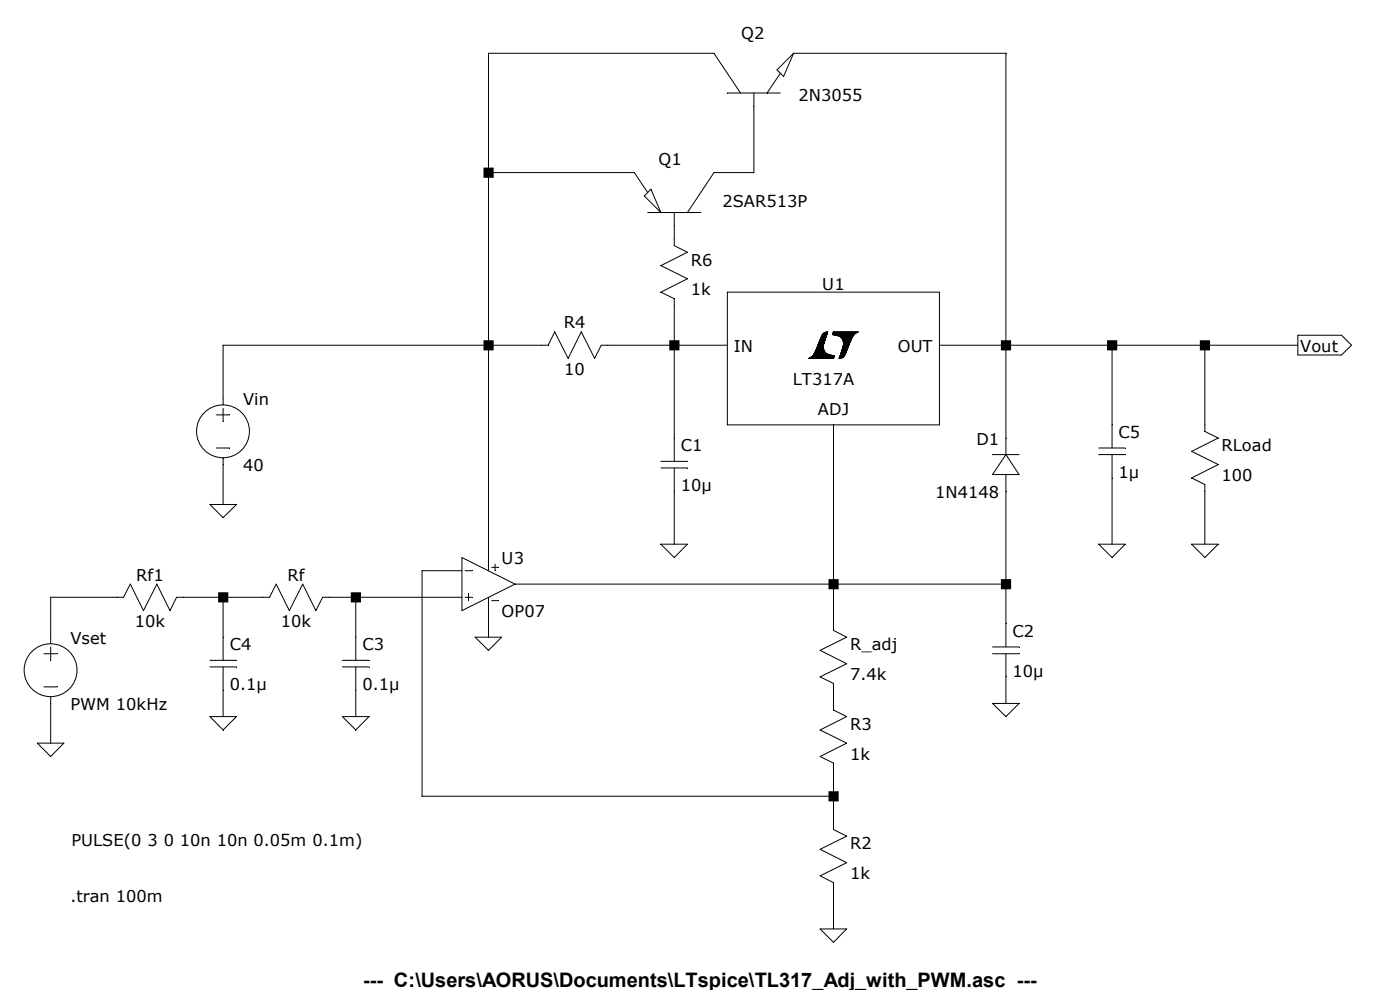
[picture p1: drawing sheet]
<svg xmlns="http://www.w3.org/2000/svg" width="297mm" height="210mm" viewBox="0 0 297 210" stroke-linecap="round" stroke-linejoin="round" font-family="sans-serif">
<g fill="none" stroke="#000" stroke-width=".21">
<path d="M154.3 19.7h11.3M157.1 19.7l-5.6-8.4h-47.9v109.8M159.9 19.7v16.9h-8.4l-5.7 8.5M164.8 14.8l3.6-3.5-2.2 4.9zM165.6 15.5l-2.9 4.2M168.4 11.3h45v85.1M103.6 36.6h31l2.8 4.3M137.4 45.1h11.3M138.1 40.1l2.1 5-3.5-3.5zM143 45.1v7l2.8 1.4-5.6 2.8 5.6 2.8-5.6 2.9 2.8 1.4v34.5M154.3 62h45v28.1h-45zM154.3 73.2h-26.7l-1.4 2.8-2.9-5.6-2.8 5.6-2.8-5.6-1.4 2.8h-69v12.7"/>
<path d="M171.5 76h5.3M171.6 76h5.2M171.7 75.9h5.2M171.9 75.9h5M172 75.8h4.9M172.1 75.7h4.8M172.2 75.7h4.7M172.3 75.6h4.7M172.3 75.5h4.7M172.4 75.5h4.6M172.4 75.4h4.5M172.5 75.4h3.9"/>
<path d="M172.6 75.3h3.6M172.6 75.3h3.5M172.6 75.2h3.3M172.7 75.1h2.9M172.7 75.1h2.7M172.8 75h2.6M172.8 74.9h2.5M172.8 74.8h2.3M172.8 74.8h2.4M172.8 74.9h2.4M172.9 74.7h2.1M172.9 74.6h2.1"/>
<path d="M173 74.5h1.9M173 74.5l2 .1M173 74.4h1.8M173.1 74.3l1.7 .1M173.1 74.3h1.7M173.1 74.2h1.7M173.2 74.1h1.6M173.2 74h1.5M173.3 73.9h1.4M173.3 73.8h1.4M173.3 73.7h1.4M173.4 73.7h1.3"/>
<path d="M173.4 73.5h1.3M173.4 73.6h1.3M173.4 73.4h1.3M173.5 73.4h1.2M173.5 73.3h1.2M173.5 73.2h1.2M173.6 73.1h1.1M173.6 73.2h1.1M173.6 73h1.2M173.7 72.9h1.1M173.7 72.8h1.1M173.7 72.6h1.1"/>
<path d="M173.7 72.7h1.1M173.8 72.6h1M173.8 72.6h1.1M173.8 72.5h1.1M173.8 72.4h1.1M173.9 72.4h1M173.9 72.3h1M173.9 72.3h1.1M173.9 72.2h1.1M173.9 72.1h1.1M174 72.1h1M174 72h1"/>
<path d="M174 71.9h1M174.1 71.8h1M174.1 71.7h1M174.2 71.5h1M174.2 71.6h1M174.2 71.4h1M174.3 71.4h1M174.3 71.3h1M174.3 71.2h1M174.4 71.2h.9M174.4 71.1h.9M174.5 71h.9"/>
<path d="M174.5 70.9h.9M174.6 70.9h.8M174.6 70.8h.9M174.7 70.7h.8M174.8 70.7h.7M174.8 72.9h-1.1M175 70.5h.6M175 72l-1 .1M175.1 70.5h.5M175.2 71.6l-1 .1M175.3 70.4h.3M175.6 70.6h-.7"/>
<path d="M176.6 71h4.6M176.7 70.9h4.6M176.7 70.7h4.8M176.7 70.7h4.9M176.8 70.5h5M176.8 70.5h5.2M176.8 70.4h5.3M176.8 70.4h5.4M177 71.1h4.1M177.3 71.1h3.8M177.4 71.2h3.7M177.6 71.2h3.4"/>
<path d="M178 71.3h3M178 76h.4M178 71.3h2.9M178.1 75.9h.5M178.1 75.8h.8M178.1 75.7h.8M178.1 71.4h2.8M178.2 75.5h.9M178.2 75.6h.9M178.2 71.4h2.7M178.2 75.5h1M178.3 75.4h.9"/>
<path d="M178.3 75.3h1M178.3 75.3h.9M178.3 71.5h2.5M178.4 75.1h.9M178.4 75.1h1M178.4 75h1M178.4 71.5h2.4M178.4 71.6h2.4M178.4 74.9h1M178.4 74.8h1.1M178.5 71.6h2.3M178.5 74.7h1"/>
<path d="M178.5 74.6h1M178.6 71.8h2.1M178.6 71.7h2.1M178.6 74.5h1M178.6 74.4h1M178.6 74.3h1.1M178.6 74.2h1.1M178.7 74.1h1M178.7 74h1M178.7 72h1.9M178.7 71.9h1.9M178.7 74h1.1"/>
<path d="M178.8 75.8l-.7 .1M178.8 73.8h1.1M178.8 73.9h1M178.8 72.1h1.8M178.8 72.2h1.7M178.8 73.7h1.1M178.8 73.6h1.2M178.8 73.6h1.1M178.9 72.2h1.6M178.9 72.3h1.6M178.9 73.5h1.1M178.9 73.4h1.1"/>
<path d="M178.9 72.4h1.5M178.9 72.3h1.5M178.9 72.5h1.4M178.9 73.3h1.1M178.9 72.6h1.4M178.9 72.8h1.4M178.9 72.7h1.4M178.9 72.9h1.3M178.9 73.1h1.3M178.9 73h1.3M178.9 73.2h1.2M179 75.6h-.9"/>
<path d="M179.2 75.4h-1M179.3 75.2h-1M179.5 74.8h-1.1M179.6 74.5l-1.1 .1M179.7 74.1l-1.1 .1M179.8 73.9l-1.1 .1M179.9 73.7h-1.1M180.6 72l-1.8 .1M181.4 70.8h-4.7M181.8 70.6h-5.1M199.3 73.2h76M235.9 73.2v21.8"/>
<path d="M255.6 73.2v18.3l2.8 1.4-5.6 2.9 5.6 2.8-5.6 2.8 2.8 1.4v12.6M275.3 71.1h9.3l2.1 2.1-2.1 2.1h-9.3zM45.9 88h2.8M45.9 95h2.8M47.3 86.6v2.8M47.3 97.2v9.8M140.2 97.9h5.6M140.2 99.3h5.6M143 99.3v16.1M176.8 90.1v43.6l2.8 1.5-5.6 2.8 5.6 2.8-5.6 2.8 2.8 1.4v5.6l2.8 1.4-5.6 2.9 5.6 2.7-5.6 2.9 2.8 1.4v14.1l2.8 1.4-5.6 2.8 5.6 2.8-5.6 2.8 2.8 1.4v9.9M210.6 96.4h5.6M213.4 96.4l2.8 4.3h-5.6z"/>
<path d="M233.1 95h5.6M233.1 96.4h5.6M235.9 96.4v19M44.5 107h5.7l-2.9 2.8zM98 118.3l11.3 5.6-11.3 5.6zM105 119.7v1.4M140.2 115.4h5.6l-2.8 2.9zM213.4 100.7v36.5M233.1 115.4h5.6l-2.8 2.9zM252.8 115.4h5.6l-2.8 2.9zM9.3 138.7h2.8M10.8 137.2v2.9"/>
<path d="M47.3 126.7v13.4M75.5 126.7v13.4M98 126.7h-29.5l-1.5 2.8-2.8-5.6-2.8 5.6-2.8-5.6-1.4 2.8h-19.7l-1.4 2.8-2.8-5.6-2.9 5.6-2.8-5.6-1.4 2.8h-15.4v9.9M98 121.1h-8.5v47.8h87.3M98.7 121.1h1.4M98.7 126.7h1.4M99.4 126v1.4M100.8 135.2h5.6l-2.8 2.8zM103.6 126.7v8.5M104.3 120.4h1.4M104.3 127.4h1.4M109.3 123.9h104.1"/>
<path d="M210.6 138.7h5.6M210.6 137.2h5.6M213.4 138.7v10.5M7.9 157.6h5.6l-2.7 2.9zM9.3 145.7h2.8M10.8 147.8v9.8M44.5 140.1h5.7M44.5 141.5h5.7M44.5 152h5.7l-2.9 2.9zM47.3 141.5v10.5M72.6 140.1h5.7M72.6 141.5h5.7"/>
<path d="M72.6 152h5.7l-2.8 2.9zM75.5 141.5v10.5M210.6 149.2h5.6l-2.8 2.8zM174 197.1h5.6l-2.8 2.8z"/>
<circle cx="47.3" cy="91.5" r="5.6"/>
<circle cx="10.7" cy="142.2" r="5.6"/>
</g>
<path d="M46.3 125.6h2.1v2.2h-2.1zM74.4 125.6h2.2v2.2h-2.2zM102.6 35.6h2.1v2.1h-2.1zM102.6 72.2h2.1v2.1h-2.1zM142 72.2h2.1v2.1h-2.1zM175.8 122.9h2.1v2.1h-2.1zM175.8 167.9h2.1v2.1h-2.1zM212.3 72.2h2.2v2.1h-2.2zM212.3 122.9h2.2v2.1h-2.2zM234.9 72.2h2.1v2.1h-2.1zM254.6 72.2h2.1v2.1h-2.1z" fill-rule="evenodd" fill="#000"/>
<text font-size="4.2" x="77" y="209.3">--- C:\Users\AORUS\Documents\LTspice\TL317_Adj_with_PWM.asc ---</text>
<g font-size="3.4">
<text x="157.3" y="8.3">Q2</text>
<text x="169.4" y="21.5">2N3055</text>
<text x="139.7" y="35.1">Q1</text>
<text x="153.2" y="43.9">2SAR513P</text>
<text x="146.6" y="56.3">R6</text>
<text x="146.6" y="62.7">1k</text>
<text x="174.5" y="61.4">U1</text>
<text x="119.6" y="69.7">R4</text>
<text x="155.7" y="74.6">IN</text>
<text x="190.5" y="74.6">OUT</text>
<text x="275.8" y="74.6">Vout</text>
<text x="119.7" y="79.5">10</text>
<text x="168.2" y="81.7">LT317A</text>
<text x="51.6" y="85.9">Vin</text>
<text x="173.5" y="88">ADJ</text>
<text x="144.4" y="95.7">C1</text>
<text x="207.1" y="94.3">D1</text>
<text x="237.3" y="92.9">C5</text>
<text x="259.1" y="95.7">RLoad</text>
<text x="51.6" y="99.9">40</text>
<text x="237.3" y="101.3">1µ</text>
<text x="144.4" y="104.2">10µ</text>
<text x="198.4" y="105.6">1N4148</text>
<text x="259.1" y="102.1">100</text>
<text x="106.4" y="119.7">U3</text>
<text x="28.9" y="123.2">Rf1</text>
<text x="61" y="123.2">Rf</text>
<text x="106.4" y="130.9">OP07</text>
<text x="14.9" y="136.6">Vset</text>
<text x="28.6" y="133">10k</text>
<text x="48.7" y="138">C4</text>
<text x="59.6" y="133">10k</text>
<text x="76.9" y="138">C3</text>
<text x="180.3" y="138">R_adj</text>
<text x="214.8" y="135.1">C2</text>
<text x="214.8" y="143.6">10µ</text>
<text x="48.7" y="146.4">0.1µ</text>
<text x="76.9" y="146.4">0.1µ</text>
<text x="180.3" y="144.3">7.4k</text>
<text x="14.9" y="150.6">PWM 10kHz</text>
<text x="180.3" y="154.9">R3</text>
<text x="180.3" y="161.2">1k</text>
<text x="15.2" y="179.5">PULSE(0 3 0 10n 10n 0.05m 0.1m)</text>
<text x="180.3" y="180.2">R2</text>
<text x="14.9" y="191.4">.tran 100m</text>
<text x="180.3" y="186.5">1k</text>
</g>
</svg>
